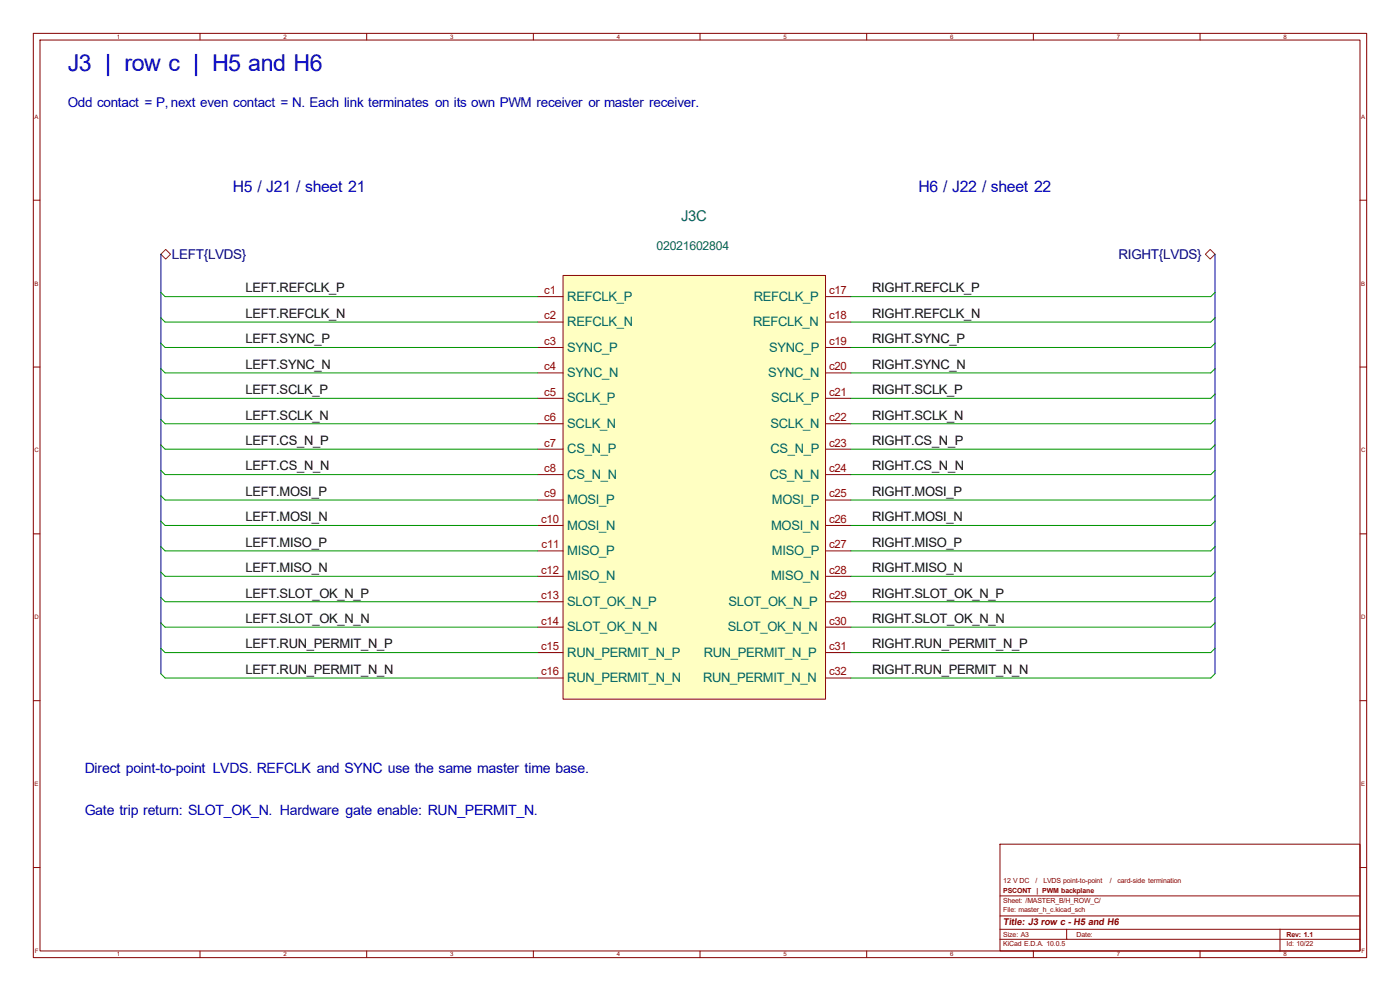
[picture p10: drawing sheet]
<svg xmlns="http://www.w3.org/2000/svg" width="420mm" height="297mm" viewBox="0 0 420 297" stroke-linecap="round" stroke-linejoin="round" font-family="sans-serif">
<g fill="none" stroke="#840000" stroke-width=".3">
<path d="M10 10h400v277h-400zM12 12h396v273h-396zM60 10v2M110 10v2M160 10v2M210 10v2M260 10v2M310 10v2M360 10v2M10 60h2M408 60h2M10 110h2"/>
<path d="M408 110h2M10 160h2M408 160h2M10 210h2M408 210h2M300 253h108v32h-108zM10 260h2M300 278.5h108M300 274.5h108M300 268.5h108M320 278.5v3M384 278.5v6.5"/>
<path d="M408 260h2M60 285v2M110 285v2M160 285v2M210 285v2M260 285v2M300 281.5h108M310 285v2M360 285v2"/>
</g>
<path d="M168.9 82.6h78.7v127h-78.7z" fill="#ffffc2"/>
<g fill="none" stroke="#840000" stroke-width=".3">
<path d="M161.3 88.9h7.6M161.3 96.5h7.6M168.9 82.6h78.7v127h-78.7zM247.6 88.9h7.7M247.6 96.5h7.7M161.3 104.1h7.6M161.3 111.8h7.6M161.3 119.4h7.6M247.6 104.1h7.7M247.6 111.8h7.7M247.6 119.4h7.7M161.3 127h7.6"/>
<path d="M161.3 134.6h7.6M247.6 127h7.7M247.6 134.6h7.7M161.3 142.2h7.6M161.3 149.9h7.6M161.3 157.5h7.6M247.6 142.2h7.7M247.6 149.9h7.7M247.6 157.5h7.7M161.3 165.1h7.6M161.3 172.7h7.6M247.6 165.1h7.7"/>
<path d="M247.6 172.7h7.7M161.3 180.3h7.6M161.3 188h7.6M161.3 195.6h7.6M247.6 180.3h7.7M247.6 188h7.7M247.6 195.6h7.7M161.3 203.2h7.6M247.6 203.2h7.7"/>
</g>
<path d="M49.7 74.7l1.5 1.5-1.5 1.5-1.4-1.5zM361.6 76.2l1.4-1.5 1.5 1.5-1.5 1.5z" fill="none" stroke="#725600" stroke-width=".3"/>
<path d="M48.3 76.2v125.7M364.5 76.2v125.7" fill="none" stroke="#000084" stroke-width=".3"/>
<g fill="none" stroke="#009600" stroke-width=".3">
<path d="M48.3 87.6l1.2 1.3h111.8M48.3 95.3l1.2 1.2h111.8M364.5 87.6l-1.3 1.3h-107.9M364.5 95.3l-1.3 1.2h-107.9M48.3 118.1l1.2 1.3h111.8M48.3 102.9l1.2 1.2h111.8M48.3 110.5l1.2 1.3h111.8M364.5 118.1l-1.3 1.3h-107.9M364.5 102.9l-1.3 1.2h-107.9M364.5 110.5l-1.3 1.3h-107.9M48.3 125.7l1.2 1.3h111.8M48.3 133.4l1.2 1.2h111.8"/>
<path d="M364.5 125.7l-1.3 1.3h-107.9M364.5 133.4l-1.3 1.2h-107.9M48.3 148.6l1.2 1.3h111.8M48.3 141l1.2 1.2h111.8M48.3 156.2l1.2 1.3h111.8M364.5 148.6l-1.3 1.3h-107.9M364.5 141l-1.3 1.2h-107.9M364.5 156.2l-1.3 1.3h-107.9M48.3 163.8l1.2 1.3h111.8M48.3 171.5l1.2 1.2h111.8M48.3 179.1l1.2 1.2h111.8M364.5 163.8l-1.3 1.3h-107.9"/>
<path d="M364.5 171.5l-1.3 1.2h-107.9M364.5 179.1l-1.3 1.2h-107.9M48.3 194.3l1.2 1.3h111.8M48.3 186.7l1.2 1.3h111.8M364.5 194.3l-1.3 1.3h-107.9M364.5 186.7l-1.3 1.3h-107.9M48.3 201.9l1.2 1.3h111.8M364.5 201.9l-1.3 1.3h-107.9"/>
</g>
<text font-size="7" fill="#0000c2" x="20.3" y="21.2">J3 | row c | H5 and H6</text>
<g font-size="4.7" fill="#0000c2">
<text x="69.8" y="57.6">H5 / J21 / sheet 21</text>
<text x="275.6" y="57.6">H6 / J22 / sheet 22</text>
</g>
<text font-size="4.5" fill="#006464" x="204.3" y="66.2">J3C</text>
<g font-size="4.2" fill="#0000c2">
<text x="25.4" y="231.6">Direct point-to-point LVDS. REFCLK and SYNC use the same master time base.</text>
<text x="25.4" y="244.3">Gate trip return: SLOT_OK_N. Hardware gate enable: RUN_PERMIT_N.</text>
</g>
<text font-size="4" fill="#0000c2" x="20.3" y="32.1">Odd contact = P, next even contact = N. Each link terminates on its own PWM receiver or master receiver.</text>
<g font-size="4" fill="#000084">
<text x="51.6" y="77.5">LEFT{LVDS}</text>
<text x="335.5" y="77.5">RIGHT{LVDS}</text>
</g>
<g font-size="3.9" fill="#0f0f0f">
<text x="73.7" y="87.7">LEFT.REFCLK_P</text>
<text x="261.6" y="87.7">RIGHT.REFCLK_P</text>
<text x="73.7" y="95.3">LEFT.REFCLK_N</text>
<text x="261.6" y="95.3">RIGHT.REFCLK_N</text>
<text x="73.7" y="102.9">LEFT.SYNC_P</text>
<text x="261.6" y="102.9">RIGHT.SYNC_P</text>
<text x="73.7" y="110.5">LEFT.SYNC_N</text>
<text x="261.6" y="110.5">RIGHT.SYNC_N</text>
<text x="73.7" y="118.1">LEFT.SCLK_P</text>
<text x="261.6" y="118.1">RIGHT.SCLK_P</text>
<text x="73.7" y="125.8">LEFT.SCLK_N</text>
<text x="261.6" y="125.8">RIGHT.SCLK_N</text>
<text x="73.7" y="133.4">LEFT.CS_N_P</text>
<text x="261.6" y="133.4">RIGHT.CS_N_P</text>
<text x="73.7" y="141">LEFT.CS_N_N</text>
<text x="261.6" y="141">RIGHT.CS_N_N</text>
<text x="73.7" y="148.6">LEFT.MOSI_P</text>
<text x="261.6" y="148.6">RIGHT.MOSI_P</text>
<text x="73.7" y="156.2">LEFT.MOSI_N</text>
<text x="261.6" y="156.2">RIGHT.MOSI_N</text>
<text x="73.7" y="163.9">LEFT.MISO_P</text>
<text x="261.6" y="163.9">RIGHT.MISO_P</text>
<text x="73.7" y="171.5">LEFT.MISO_N</text>
<text x="261.6" y="171.5">RIGHT.MISO_N</text>
<text x="73.7" y="179.1">LEFT.SLOT_OK_N_P</text>
<text x="261.6" y="179.1">RIGHT.SLOT_OK_N_P</text>
<text x="73.7" y="186.7">LEFT.SLOT_OK_N_N</text>
<text x="261.6" y="186.7">RIGHT.SLOT_OK_N_N</text>
<text x="73.7" y="194.3">LEFT.RUN_PERMIT_N_P</text>
<text x="261.6" y="194.3">RIGHT.RUN_PERMIT_N_P</text>
<text x="73.7" y="202">LEFT.RUN_PERMIT_N_N</text>
<text x="261.6" y="202">RIGHT.RUN_PERMIT_N_N</text>
</g>
<g font-size="3.9" fill="#006464">
<text x="170.2" y="90.1">REFCLK_P</text>
<text x="226.1" y="90.1">REFCLK_P</text>
<text x="170.2" y="97.8">REFCLK_N</text>
<text x="225.9" y="97.8">REFCLK_N</text>
<text x="170.2" y="105.4">SYNC_P</text>
<text x="230.7" y="105.4">SYNC_P</text>
<text x="170.2" y="113">SYNC_N</text>
<text x="230.5" y="113">SYNC_N</text>
<text x="170.2" y="120.6">SCLK_P</text>
<text x="231.4" y="120.6">SCLK_P</text>
<text x="170.2" y="128.2">SCLK_N</text>
<text x="231.1" y="128.2">SCLK_N</text>
<text x="170.2" y="135.9">CS_N_P</text>
<text x="231.1" y="135.9">CS_N_P</text>
<text x="170.2" y="143.5">CS_N_N</text>
<text x="230.9" y="143.5">CS_N_N</text>
<text x="170.2" y="151.1">MOSI_P</text>
<text x="231.6" y="151.1">MOSI_P</text>
<text x="170.2" y="158.7">MOSI_N</text>
<text x="231.4" y="158.7">MOSI_N</text>
<text x="170.2" y="166.3">MISO_P</text>
<text x="231.6" y="166.3">MISO_P</text>
<text x="170.2" y="174">MISO_N</text>
<text x="231.4" y="174">MISO_N</text>
<text x="170.2" y="181.6">SLOT_OK_N_P</text>
<text x="218.5" y="181.6">SLOT_OK_N_P</text>
<text x="170.2" y="189.2">SLOT_OK_N_N</text>
<text x="218.3" y="189.2">SLOT_OK_N_N</text>
<text x="170.2" y="196.8">RUN_PERMIT_N_P</text>
<text x="211.1" y="196.8">RUN_PERMIT_N_P</text>
<text x="170.2" y="204.4">RUN_PERMIT_N_N</text>
<text x="210.9" y="204.4">RUN_PERMIT_N_N</text>
</g>
<text font-size="3.7" fill="#006464" x="196.9" y="74.8">02021602804</text>
<g font-size="3.4" fill="#a90000">
<text x="163.3" y="88.1">c1</text>
<text x="248.7" y="88.1">c17</text>
<text x="163.3" y="95.7">c2</text>
<text x="248.7" y="95.7">c18</text>
<text x="163.3" y="103.4">c3</text>
<text x="248.7" y="103.4">c19</text>
<text x="163.3" y="111">c4</text>
<text x="248.7" y="111">c20</text>
<text x="163.3" y="118.6">c5</text>
<text x="248.7" y="118.6">c21</text>
<text x="163.3" y="126.2">c6</text>
<text x="248.7" y="126.2">c22</text>
<text x="163.3" y="133.8">c7</text>
<text x="248.7" y="133.8">c23</text>
<text x="163.3" y="141.5">c8</text>
<text x="248.7" y="141.5">c24</text>
<text x="163.3" y="149.1">c9</text>
<text x="248.7" y="149.1">c25</text>
<text x="162.3" y="156.7">c10</text>
<text x="248.7" y="156.7">c26</text>
<text x="162.5" y="164.3">c11</text>
<text x="248.7" y="164.3">c27</text>
<text x="162.3" y="171.9">c12</text>
<text x="248.7" y="171.9">c28</text>
<text x="162.3" y="179.6">c13</text>
<text x="248.7" y="179.6">c29</text>
<text x="162.3" y="187.2">c14</text>
<text x="248.7" y="187.2">c30</text>
<text x="162.3" y="194.8">c15</text>
<text x="248.7" y="194.8">c31</text>
<text x="162.3" y="202.4">c16</text>
<text x="248.7" y="202.4">c32</text>
</g>
<text font-size="2.8" fill="#840000" x="301" y="277.2">Title: J3 row c - H5 and H6</text>
<g font-size="2.1" fill="#840000">
<text x="301" y="267.7">PSCONT</text>
<text x="301" y="264.7">12 V DC</text>
<text x="310.7" y="264.7">/</text>
<text x="310.9" y="267.7">| PWM backplane</text>
<text x="313" y="264.7">LVDS point-to-point</text>
<text x="332.9" y="264.7">/</text>
<text x="335.2" y="264.7">card-side termination</text>
<text x="301" y="273.4">File: master_h_c.kicad_sch</text>
<text x="301" y="270.7">Sheet: /MASTER_B/H_ROW_C/</text>
<text x="301" y="280.8">Size: A3</text>
<text x="323" y="280.8">Date:</text>
<text x="386" y="280.8">Rev: 1.1</text>
<text x="301" y="283.6">KiCad E.D.A. 10.0.5</text>
<text x="386" y="283.6">Id: 10/22</text>
</g>
<g font-size="1.8" fill="#840000">
<text x="35" y="11.6">1</text>
<text x="85" y="11.6">2</text>
<text x="135" y="11.6">3</text>
<text x="185" y="11.6">4</text>
<text x="235" y="11.6">5</text>
<text x="285" y="11.6">6</text>
<text x="335" y="11.6">7</text>
<text x="385" y="11.6">8</text>
<text x="10.4" y="35.6">A</text>
<text x="408.4" y="35.6">A</text>
<text x="10.4" y="85.6">B</text>
<text x="408.4" y="85.6">B</text>
<text x="10.3" y="135.6">C</text>
<text x="408.3" y="135.6">C</text>
<text x="10.3" y="185.6">D</text>
<text x="408.3" y="185.6">D</text>
<text x="10.4" y="235.6">E</text>
<text x="408.4" y="235.6">E</text>
<text x="10.4" y="285.6">F</text>
<text x="35" y="286.6">1</text>
<text x="85" y="286.6">2</text>
<text x="135" y="286.6">3</text>
<text x="185" y="286.6">4</text>
<text x="235" y="286.6">5</text>
<text x="285" y="286.6">6</text>
<text x="335" y="286.6">7</text>
<text x="385" y="286.6">8</text>
<text x="408.4" y="285.6">F</text>
</g>
</svg>
